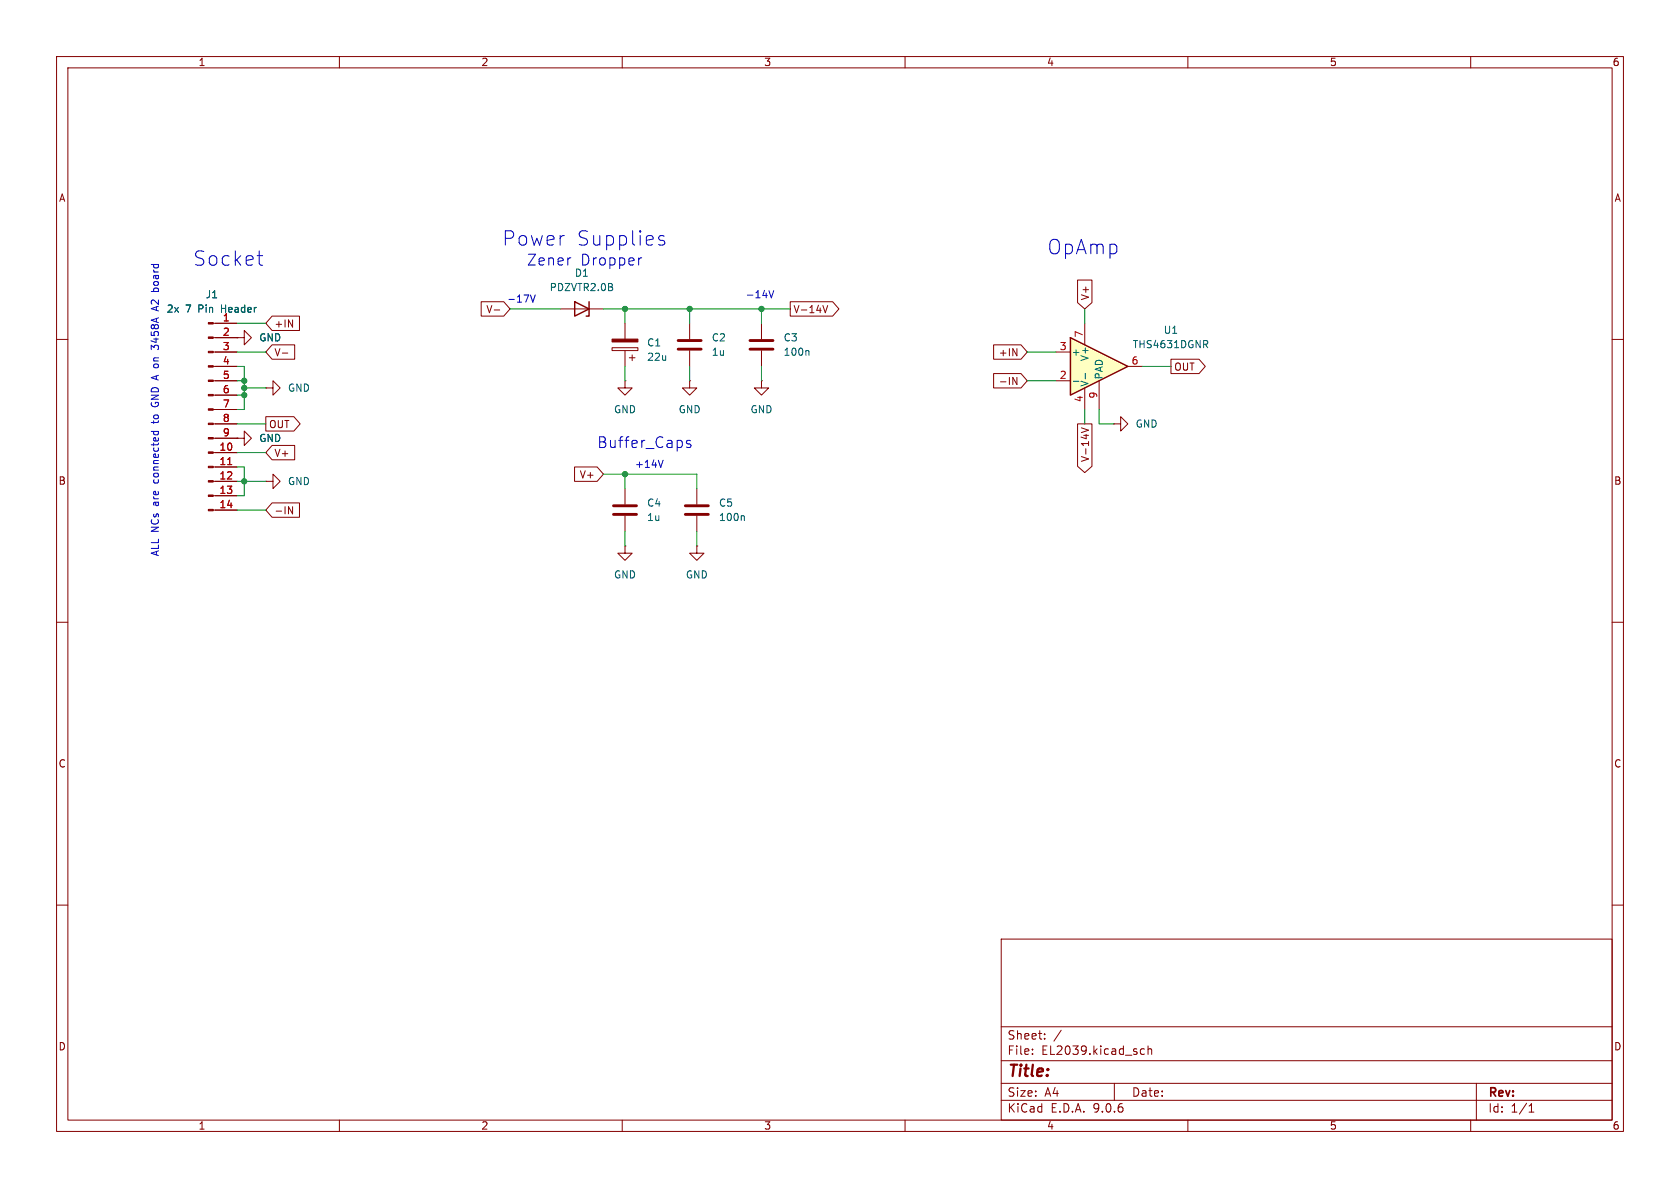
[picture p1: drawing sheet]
<svg xmlns="http://www.w3.org/2000/svg" width="297mm" height="210mm" viewBox="0 0 297 210" stroke-linecap="round" stroke-linejoin="round" font-family="sans-serif">
<g fill="none" stroke="#840000" stroke-width=".18">
<path d="M10 10h277v190h-277zM12 12h273v186h-273zM60 10v2M110 10v2M160 10v2M210 10v2M260 10v2M37.7 57.2h4.2M37.7 59.7h4.2M41.9 59.7h1.3v-1.3l1.2 1.3-1.2 1.3v-1.3M41.9 59.7h.1M99.1 54.6h7.6"/>
<path d="M110.5 57.2v2.7M121.9 57.2v2.7M10 60h2M37.7 62.2h4.2M37.7 64.8h4.2M37.7 67.3h4.2M37.7 69.9h4.2M37.7 72.4h4.2M37.7 74.9h4.2M37.7 77.5h4.2M41.9 77.5h1.3v-1.3l1.2 1.3-1.2 1.2v-1.2M41.9 77.5h.1"/>
<path d="M47 68.6h1.3v-1.3l1.2 1.3-1.2 1.3v-1.3M47 68.6h.1M108.2 61.5h4.6v.5h-4.6zM110.5 67.3v1.3h1.3l-1.3 1.3-1.3-1.3h1.3M110.5 67.3h.1M110.5 62v2.8M111.3 63.2h1M111.8 62.7v1.1M121.9 67.3v1.3h1.3l-1.3 1.3-1.3-1.3h1.3M121.9 67.3h.1M121.9 62v2.8M196.8 74.9h1.3v-1.2l1.3 1.2-1.3 1.3v-1.3"/>
<path d="M196.8 74.9h.1M285 60h2M37.7 80h4.2M37.7 82.6h4.2M37.7 85.1h4.2M37.7 87.6h4.2M37.7 90.2h4.2M47 85.1h1.3v-1.3l1.2 1.3-1.2 1.3v-1.3M47 85.1h.1M110.5 96.5v1.3h1.3l-1.3 1.3-1.3-1.3h1.3M110.5 96.5h.1M110.5 86.4v2.8"/>
<path d="M110.5 91.2v2.8M123.2 96.5v1.3h1.3l-1.3 1.3-1.3-1.3h1.3M123.2 96.5h.1M123.2 86.4v2.8M123.2 91.2v2.8M10 110h2M285 110h2M10 160h2M177 166h108v32h-108zM285 160h2M60 198v2M110 198v2"/>
<path d="M160 198v2M177 194.5h108M177 191.5h108M177 187.5h108M177 181.5h108M182.5 186.3v.1M182.5 185.5v.1M184.7 183.6v.1M184.7 182.8v.1M187.6 182.1l-1.3 2M197 191.5v3M201.7 186.3h.6"/>
<path d="M201.7 185.5h.6M203 185.5l.2-.1 .3 .1 .1 .9M203 184.9v1.5M210 198v2M260 198v2M261 191.5v6.5M270.3 196.6h.9M270.3 195.5l.4-.4v1.5"/>
</g>
<g fill="#840000" stroke="#840000" stroke-width=".18">
<path d="M36.8 57h.9v.3h-.9z"/>
<path d="M36.8 59.6h.9v.2h-.9z"/>
<path d="M36.8 62.1h.9v.3h-.9z"/>
<path d="M36.8 64.6h.9v.3h-.9z"/>
<path d="M36.8 67.2h.9v.2h-.9z"/>
<path d="M36.8 69.7h.9v.3h-.9z"/>
<path d="M36.8 72.3h.9v.2h-.9z"/>
<path d="M36.8 74.8h.9v.3h-.9z"/>
<path d="M36.8 77.3h.9v.3h-.9z"/>
<path d="M36.8 79.9h.9v.2h-.9z"/>
<path d="M36.8 82.4h.9v.3h-.9z"/>
<path d="M36.8 85h.9v.2h-.9z"/>
<path d="M36.8 87.5h.9v.3h-.9z"/>
<path d="M36.8 90h.9v.3h-.9z"/>
<path d="M108.2 59.9h4.6v.6h-4.6z"/>
</g>
<path d="M40.2 82.1h.8" fill="none" stroke="#a90000" stroke-width=".18"/>
<path d="M101.6 53.3l2.5 1.3-2.5 1.3zM104.1 53.3v2.6h-.5" fill="none" stroke="#840000" stroke-width=".25"/>
<path d="M119.9 60.2h4.1M119.9 61.7h4.1M108.5 89.4h4M108.5 90.9h4M121.2 89.4h4M121.2 90.9h4" fill="none" stroke="#840000" stroke-width=".51"/>
<path d="M131.4 91.2l.2 .2v.6" fill="none" stroke="#006464" stroke-width=".18"/>
<path d="M189.2 59.7l10.2 5.1-10.2 5.1z" fill="#ffffc2"/>
<path d="M189.2 59.7l10.2 5.1-10.2 5.1z" fill="none" stroke="#840000" stroke-width=".25"/>
<g fill="none" stroke="#840000" stroke-width=".18">
<path d="M38.1 57.2h3.8M38.1 59.7h3.8M41.9 59.7h.1M48.1 55.9h4.8v2.5h-4.8l-1.1-1.2zM51 56.6l.7 1.2v-1.2M85.1 53.3h4l1.1 1.3-1.1 1.3h-4zM87.4 54.8h.9M134.6 57.2v2.7M139.7 53.3h7.5l1.1 1.3-1.1 1.3h-7.5zM145.5 54l.4 1.3 .4-1.3M190.5 49.5h2.5v4l-1.2 1.1-1.3-1.1zM191.8 57.2v3.8"/>
<path d="M38.1 62.2h3.8M38.1 67.3h3.8M38.1 64.8h3.8M38.1 69.9h3.8M38.1 72.4h3.8M38.1 74.9h3.8M38.1 77.5h3.8M41.9 77.5h.1M47 73.7h5l1.1 1.2-1.1 1.3h-5zM48.1 61h4v2.5h-4l-1.1-1.3zM48.1 78.7h4v2.6h-4l-1.1-1.3zM49.9 62.4h1"/>
<path d="M134.6 67.3v1.3h1.3l-1.3 1.3-1.3-1.3h1.3M134.6 67.3h.1M134.6 62v2.8M175.7 61h4.8l1.1 1.2-1.1 1.3h-4.8zM175.7 66h4.8l1.1 1.3-1.1 1.3h-4.8zM179.1 61.6l.7 1.3v-1.3M179.1 66.7l.7 1.3v-1.3M186.7 62.2h2.5M186.7 67.3h2.5M190.5 74.9h2.5v7.5l-1.2 1.1-1.3-1.1zM191.2 75.6l1.2 .5-1.2 .4M191.8 68.6v3.8"/>
<path d="M194.3 67.3v5.1M199.4 64.8h2.5M207 63.5h5l1.1 1.3-1.1 1.2h-5zM38.1 80h3.8M38.1 82.6h3.8M38.1 85.1h3.8M38.1 87.6h3.8M38.1 90.2h3.8M48.1 88.9h4.8v2.5h-4.8l-1.1-1.2zM51 89.6l.7 1.2v-1.2M101.6 82.5h4l1.1 1.3-1.1 1.3h-4z"/>
</g>
<path d="M142.8 62l.2 .1v.7M189.8 67.4h.9M191.9 66v1M213.1 60.9l.4 .6M213.4 60.3l.1 .1-.1 .4" fill="none" stroke="#006464" stroke-width=".18"/>
<path d="M132.6 60.2h4.1M132.6 61.7h4.1" fill="none" stroke="#840000" stroke-width=".51"/>
<g fill="none" stroke="#009600" stroke-width=".18">
<path d="M41.9 57.2h5.1M90.2 54.6h8.9M106.7 54.6h33M110.5 54.6v2.6M121.9 54.6v2.6M134.6 54.6v2.6M191.8 54.6v2.6M41.9 64.8h1.3v7.6h-1.3M41.9 62.2h5.1M41.9 67.3h1.3M41.9 74.9h5.1M41.9 69.9h1.3"/>
<path d="M43.2 68.6h3.8M110.5 64.8v2.5M121.9 64.8v2.5M134.6 64.8v2.5M181.6 62.2h5.1M181.6 67.3h5.1M191.8 72.4v2.5M194.3 72.4v2.5h2.5M201.9 64.8h5.1M41.9 82.6h1.3v5h-1.3M41.9 85.1h5.1M41.9 90.2h5.1"/>
<path d="M41.9 80h5.1M106.7 83.8h16.5v2.6M110.5 83.8v2.6M110.5 94v2.5M123.2 94v2.5"/>
</g>
<g fill="none" stroke="#0000c2" stroke-width=".18">
<path d="M27.3 50.4h.6M27.6 54.3v.6M28 54.1l-1.3 .5 1.3 .4M45.5 45.2h.9M45.9 46.8l.5 .1M93.8 52.1l.4 1.3 .4-1.3M113.3 45.6l-.2 .1M116.6 42.4l.8 .2 .1 .4-.3 .3-.8-.1M116.6 41.8l.2-.2 .6 .2M135.9 51.4l.5 1.3 .4-1.3M26.7 76.3h1.3M26.8 71.7l.5 .2 .7-.2"/>
<path d="M27.2 76.3v.3M27.5 61l-.2 .1-.1 .3-.5-.4v.8M27.8 61l.2 .3v.3M28 76.3v.3M122.1 77.9l-.5-.1-.3 .3 .1 .3 .7 .2 .1 .1-.1 .3-.2 .1-.6-.1M117.2 81.4l-.4 1.2"/>
</g>
<path d="M40.2 82.1h.8" fill="none" stroke="#a90000" stroke-width=".18"/>
<g fill="#009600" stroke="#009600" stroke-width=".18">
<circle cx="43.2" cy="85.1" r=".46"/>
<circle cx="43.2" cy="67.3" r=".46"/>
<circle cx="43.2" cy="68.6" r=".46"/>
<circle cx="43.2" cy="69.9" r=".46"/>
<circle cx="110.5" cy="54.6" r=".46"/>
<circle cx="110.5" cy="83.8" r=".46"/>
<circle cx="121.9" cy="54.6" r=".46"/>
<circle cx="134.6" cy="54.6" r=".46"/>
</g>
<g font-size="3.5" fill="#0000c2">
<text x="34.1" y="47.2">Socket</text>
<text x="88.8" y="43.7">Power</text>
<text x="101.9" y="43.7">Supplies</text>
<text x="185.1" y="45.2">OpAmp</text>
</g>
<text font-size="2.8" fill="#840000" x="178" y="190.9">Title:</text>
<g font-size="2.7" fill="#0000c2">
<text x="93.1" y="47.2">Zener</text>
<text x="102.6" y="47.2">Dropper</text>
<text x="105.5" y="79.4">Buffer_Caps</text>
</g>
<g font-size="2.1" fill="#840000">
<text x="178" y="184">Sheet:</text>
<text x="178" y="186.7">File:</text>
<text x="184.1" y="186.7">EL2039.kicad_sch</text>
<text x="178" y="196.9">KiCad</text>
<text x="178" y="194.1">Size:</text>
<text x="184.7" y="194.1">A4</text>
<text x="185.7" y="196.9">E.D.A.</text>
<text x="193.3" y="196.9">9.0.6</text>
<text x="200" y="194.1">Date:</text>
<text x="263" y="194.3">Rev:</text>
<text x="263" y="196.9">Id:</text>
<text x="267.1" y="196.9">1/1</text>
</g>
<g font-size="1.8" fill="#840000">
<text x="35" y="11.9">1</text>
<text x="85" y="11.9">2</text>
<text x="135" y="11.9">3</text>
<text x="185" y="11.9">4</text>
<text x="235" y="11.9">5</text>
<text x="285" y="11.9">6</text>
<text x="10.3" y="35.9">A</text>
<text x="285.3" y="35.9">A</text>
<text x="192.7" y="53.2" transform="rotate(-90 192.7 53.2)">V+</text>
<text x="48.4" y="58.1">+IN</text>
<text x="85.9" y="55.6">V-</text>
<text x="140.2" y="55.6">V-14V</text>
<text x="48.4" y="63.2">V-</text>
<text x="176.5" y="63.2">+IN</text>
<text x="207.5" y="65.7">OUT</text>
<text x="176.5" y="68.3">-IN</text>
<text x="47.5" y="75.9">OUT</text>
<text x="48.4" y="81">V+</text>
<text x="192.7" y="81.8" transform="rotate(-90 192.7 81.8)">V-14V</text>
<text x="10.3" y="85.9">B</text>
<text x="102.4" y="84.8">V+</text>
<text x="285.3" y="85.9">B</text>
<text x="48.4" y="91.1">-IN</text>
<text x="10.3" y="135.9">C</text>
<text x="285.3" y="135.9">C</text>
<text x="10.3" y="185.9">D</text>
<text x="285.3" y="185.9">D</text>
<text x="35" y="199.9">1</text>
<text x="85" y="199.9">2</text>
<text x="135" y="199.9">3</text>
<text x="185" y="199.9">4</text>
<text x="235" y="199.9">5</text>
<text x="285" y="199.9">6</text>
</g>
<g font-size="1.8" fill="#0000c2">
<text x="28.3" y="53.4" transform="rotate(-90 28.3 53.4)">A2</text>
<text x="28.3" y="49.9" transform="rotate(-90 28.3 49.9)">board</text>
<text x="89.6" y="53.7">-17V</text>
<text x="131.7" y="52.9">-14V</text>
<text x="28.3" y="60.5" transform="rotate(-90 28.3 60.5)">3458A</text>
<text x="28.3" y="71.2" transform="rotate(-90 28.3 71.2)">GND A on</text>
<text x="28.3" y="74.3" transform="rotate(-90 28.3 74.3)">to</text>
<text x="112.2" y="82.9">+14V</text>
<text x="28.3" y="89.3" transform="rotate(-90 28.3 89.3)">are</text>
<text x="28.3" y="85.1" transform="rotate(-90 28.3 85.1)">connected</text>
<text x="28.3" y="98.4" transform="rotate(-90 28.3 98.4)">ALL NCs</text>
</g>
<g font-size="1.8" fill="#006464">
<text x="36.3" y="52.9">J1</text>
<text x="97.1" y="51.7">PDZVTR2.0B</text>
<text x="101.5" y="49.1">D1</text>
<text x="29.4" y="55.5">2x</text>
<text x="32.8" y="55.5">7</text>
<text x="35.2" y="55.5">Pin</text>
<text x="39.4" y="55.5">Header</text>
<text x="205.6" y="59.2">U1</text>
<text x="45.7" y="60.6">GND</text>
<text x="114.3" y="61.4">C1</text>
<text x="114.3" y="64">22u</text>
<text x="125.7" y="60.6">C2</text>
<text x="125.7" y="63.1">1u</text>
<text x="138.4" y="60.6">C3</text>
<text x="138.4" y="63.1">100n</text>
<text x="189.4" y="63.1">+</text>
<text x="192.6" y="64" transform="rotate(-90 192.6 64)">V+</text>
<text x="200.2" y="61.8">THS4631DGNR</text>
<text x="50.8" y="69.4">GND</text>
<text x="192.6" y="68.5" transform="rotate(-90 192.6 68.5)">V-</text>
<text x="195.2" y="67.2" transform="rotate(-90 195.2 67.2)">PAD</text>
<text x="108.5" y="73.3">GND</text>
<text x="119.9" y="73.3">GND</text>
<text x="132.6" y="73.3">GND</text>
<text x="200.7" y="75.8">GND</text>
<text x="45.7" y="78.3">GND</text>
<text x="50.8" y="86">GND</text>
<text x="114.3" y="89.8">C4</text>
<text x="127" y="89.8">C5</text>
<text x="114.3" y="92.3">1u</text>
<text x="127" y="92.3">100n</text>
<text x="108.5" y="102.5">GND</text>
<text x="121.2" y="102.5">GND</text>
</g>
<g font-size="1.8" fill="#a90000">
<text x="39.3" y="56.9">1</text>
<text x="39.3" y="59.4">2</text>
<text x="191.5" y="59.8" transform="rotate(-90 191.5 59.8)">7</text>
<text x="39.3" y="62">3</text>
<text x="39.3" y="64.5">4</text>
<text x="187.3" y="62">3</text>
<text x="200" y="64.5">6</text>
<text x="39.3" y="67.1">5</text>
<text x="39.3" y="69.6">6</text>
<text x="187.3" y="67.1">2</text>
<text x="191.5" y="71.2" transform="rotate(-90 191.5 71.2)">4</text>
<text x="194.1" y="70.6" transform="rotate(-90 194.1 70.6)">9</text>
<text x="39.3" y="72.1">7</text>
<text x="39.3" y="74.7">8</text>
<text x="39.3" y="77.2">9</text>
<text x="38.7" y="79.8">10</text>
<text x="38.7" y="82.3">11</text>
<text x="38.7" y="84.8">12</text>
<text x="38.7" y="87.4">13</text>
<text x="38.7" y="89.9">14</text>
</g>
</svg>
